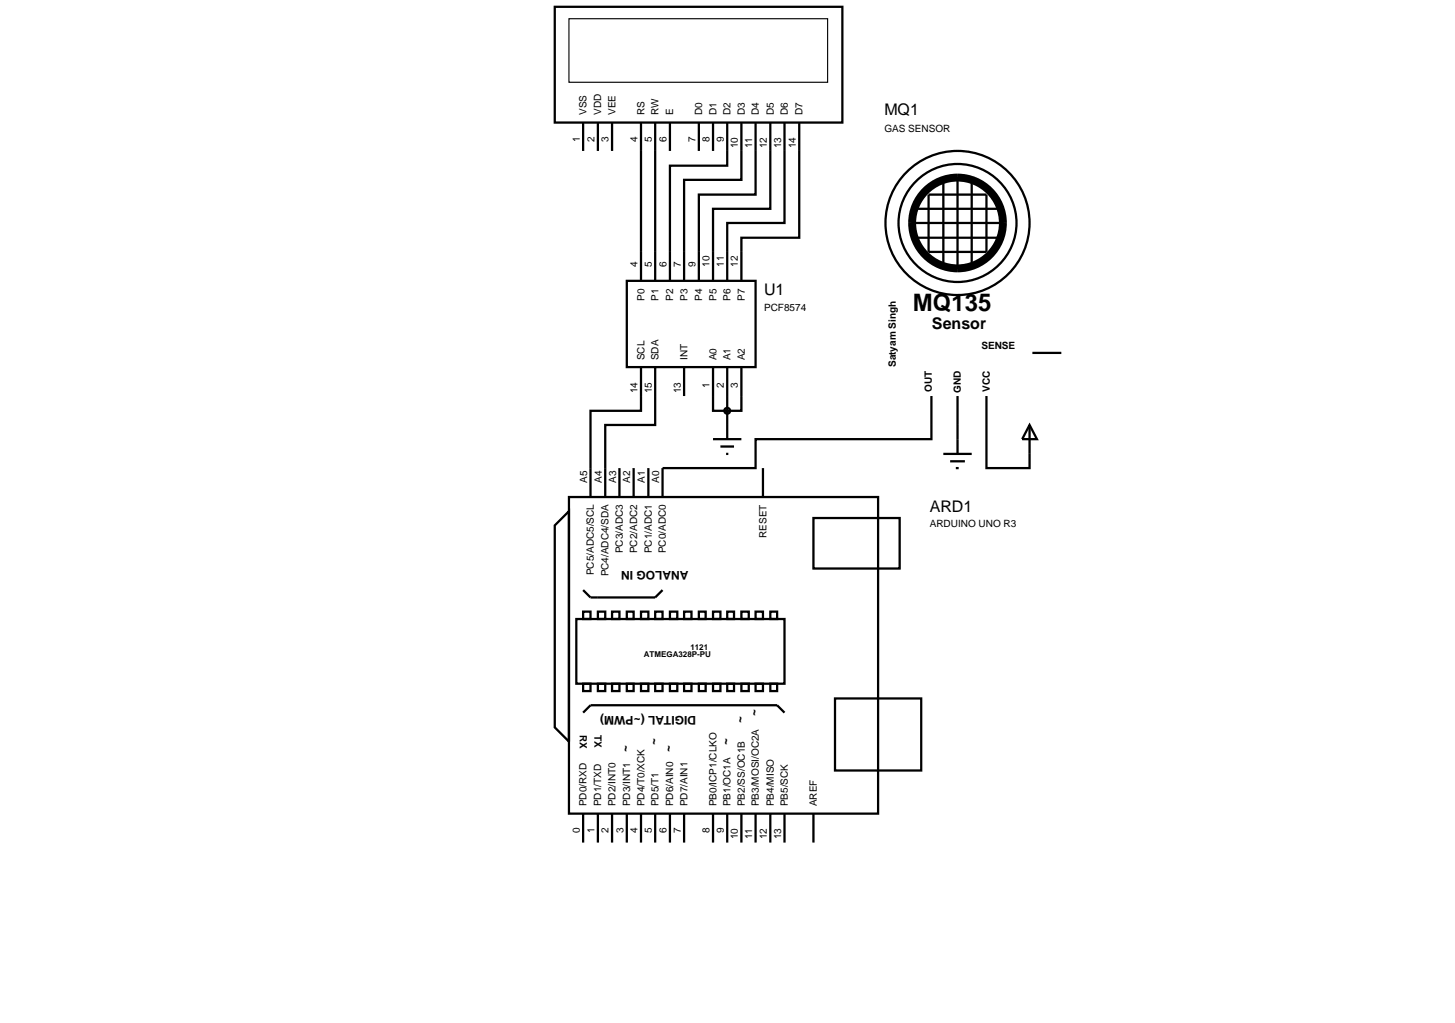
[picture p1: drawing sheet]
<svg xmlns="http://www.w3.org/2000/svg" width="257mm" height="180mm" viewBox="0 0 257 180" stroke-linecap="round" stroke-linejoin="round" font-family="sans-serif">
<g fill="none" stroke="#000" stroke-width=".4">
<path d="M97.8 1.2h50.7v20.4h-50.7zM102.8 21.6v5M105.4 21.6v5M107.9 21.6v5M113 21.6v27.9M115.5 21.6v27.9M118.1 21.6v5M123.2 21.6v5M125.7 21.6v5M128.2 21.6v7.6h-10.1v20.3M130.7 21.6v10.1h-10.1v17.8M133.2 21.6v12.7h-10v15.2"/>
<path d="M135.8 21.6v15.2h-10.1v12.7M138.3 21.6v17.7h-10.1v10.2M140.9 21.6v20.3h-10.2v7.6M161.2 36.8h15.2M161.2 39.3h15.2M163.7 34.3h10.2v10.1h-10.2zM166.3 31.7v15.3M168.8 31.7v15.3M171.3 31.7v15.3M110.5 49.5h22.7v15.2h-22.7zM161.2 41.9h15.2M113 64.7v7.7h-8.9v15.2"/>
<path d="M115.5 64.7v10.2h-8.8v12.7M120.6 64.7v5.1M125.7 64.7v7.7h5v-7.7M125.7 77.4h5M127 78.7h2.4M128.2 64.7v12.7M164.2 69.8v7.6h-31v5.1h-16.4v5.1M168.8 69.8v10.2M173.9 69.8v12.7h7.6v-7.6M181.5 74.9l1.3 2.5h-2.6zM182 62.2h5.1M97.8 92.6l2.5-2.5v40.6l-2.5-2.5z"/>
<path d="M100.3 87.6h54.5v55.8h-54.5zM109.2 82.5v5.1M111.7 82.5v5.1M114.3 82.5v5.1M128 80h.4M134.5 82.5v5.1M143.4 91.3h15.2v8.9h-15.2zM166.3 80h5M167.5 81.3h2.6M168.5 82.5h.5M101.6 109.1h36.7v11.4h-36.7zM102.8 107.8h1.3v1.3h-1.3z"/>
<path d="M102.8 104l1.3 1.3h11.4l1.3-1.3M105.4 107.8h1.3v1.3h-1.3zM107.9 107.8h1.3v1.3h-1.3zM110.5 107.8h1.2v1.3h-1.2zM113 107.8h1.3v1.3h-1.3zM115.5 107.8h1.3v1.3h-1.3zM118.1 107.8h1.3v1.3h-1.3zM120.6 107.8h1.3v1.3h-1.3zM123.2 107.8h1.2v1.3h-1.2zM125.7 107.8h1.3v1.3h-1.3zM128.2 107.8h1.2v1.3h-1.2zM130.7 107.8h1.3v1.3h-1.3z"/>
<path d="M133.2 107.8h1.3v1.3h-1.3zM135.8 107.8h1.2v1.3h-1.2zM102.8 120.5h1.3v1.3h-1.3zM102.8 125.6l1.3-1.3h32.9l1.3 1.3M105.4 120.5h1.3v1.3h-1.3zM107.9 120.5h1.3v1.3h-1.3zM110.5 120.5h1.2v1.3h-1.2zM113 120.5h1.3v1.3h-1.3zM115.5 120.5h1.3v1.3h-1.3zM118.1 120.5h1.3v1.3h-1.3zM120.6 120.5h1.3v1.3h-1.3zM123.2 120.5h1.2v1.3h-1.2z"/>
<path d="M125.7 120.5h1.3v1.3h-1.3zM128.2 120.5h1.2v1.3h-1.2zM130.7 120.5h1.3v1.3h-1.3zM133.2 120.5h1.3v1.3h-1.3zM135.8 120.5h1.2v1.3h-1.2zM147.2 123.1h15.2v12.7h-15.2zM102.8 143.4v5.1M105.4 143.4v5.1M107.9 143.4v5.1M110.5 143.4v5.1M113 143.4v5.1M115.5 143.4v5.1"/>
<path d="M118.1 143.4v5.1M120.6 143.4v5.1M125.7 143.4v5.1M128.2 143.4v5.1M130.7 143.4v5.1M133.2 143.4v5.1M135.8 143.4v5.1M138.3 143.4v5.1M143.4 143.4v5.1"/>
<circle cx="168.8" cy="39.3" r="10.4"/>
<circle cx="168.8" cy="39.3" r="12.7"/>
<circle cx="128.2" cy="72.4" r=".51"/>
</g>
<circle cx="168.8" cy="39.3" r="8" fill="none" stroke="#000" stroke-width="1.4" stroke-linecap="butt"/>
<path d="M100.3 3.3h45.6v11.2h-45.6z" fill="none" stroke="#000" stroke-width=".2"/>
<text font-size="4.2" x="160.9" y="54.7">MQ135</text>
<g font-size="2.8">
<text x="155.9" y="20.4">MQ1</text>
<text x="134.7" y="52.1">U1</text>
<text x="164.3" y="58">Sensor</text>
<text x="163.9" y="90.2">ARD1</text>
</g>
<g font-size="2.1">
<text x="121.4" y="100.7" transform="rotate(-180 121.4 100.7)">ANALOG IN</text>
<text x="132.5" y="124.9" transform="rotate(90 132.5 124.9)">~</text>
<text x="109.8" y="131.3" transform="rotate(90 109.8 131.3)">~</text>
<text x="114.8" y="130" transform="rotate(90 114.8 130)">~</text>
<text x="117.4" y="131.3" transform="rotate(90 117.4 131.3)">~</text>
<text x="122.7" y="126.1" transform="rotate(-180 122.7 126.1)">DIGITAL (~PWM)</text>
<text x="127.5" y="130" transform="rotate(90 127.5 130)">~</text>
<text x="130" y="126.2" transform="rotate(90 130 126.2)">~</text>
</g>
<g font-size="1.8">
<text x="103.4" y="20.3" transform="rotate(-90 103.4 20.3)">VSS</text>
<text x="106" y="20.3" transform="rotate(-90 106 20.3)">VDD</text>
<text x="108.5" y="20.3" transform="rotate(-90 108.5 20.3)">VEE</text>
<text x="113.6" y="20.3" transform="rotate(-90 113.6 20.3)">RS</text>
<text x="116.1" y="20.3" transform="rotate(-90 116.1 20.3)">RW</text>
<text x="118.7" y="20.3" transform="rotate(-90 118.7 20.3)">E</text>
<text x="123.8" y="20.3" transform="rotate(-90 123.8 20.3)">D0</text>
<text x="126.3" y="20.3" transform="rotate(-90 126.3 20.3)">D1</text>
<text x="128.8" y="20.3" transform="rotate(-90 128.8 20.3)">D2</text>
<text x="131.3" y="20.3" transform="rotate(-90 131.3 20.3)">D3</text>
<text x="133.8" y="20.3" transform="rotate(-90 133.8 20.3)">D4</text>
<text x="136.4" y="20.3" transform="rotate(-90 136.4 20.3)">D5</text>
<text x="138.9" y="20.3" transform="rotate(-90 138.9 20.3)">D6</text>
<text x="141.5" y="20.3" transform="rotate(-90 141.5 20.3)">D7</text>
<text x="155.9" y="23.2">GAS SENSOR</text>
<text x="102.2" y="25.1" transform="rotate(-90 102.2 25.1)">1</text>
<text x="104.8" y="25.1" transform="rotate(-90 104.8 25.1)">2</text>
<text x="107.3" y="25.1" transform="rotate(-90 107.3 25.1)">3</text>
<text x="112.4" y="25.1" transform="rotate(-90 112.4 25.1)">4</text>
<text x="114.9" y="25.1" transform="rotate(-90 114.9 25.1)">5</text>
<text x="117.5" y="25.1" transform="rotate(-90 117.5 25.1)">6</text>
<text x="122.6" y="25.1" transform="rotate(-90 122.6 25.1)">7</text>
<text x="125.1" y="25.1" transform="rotate(-90 125.1 25.1)">8</text>
<text x="127.6" y="25.1" transform="rotate(-90 127.6 25.1)">9</text>
<text x="130.1" y="26.1" transform="rotate(-90 130.1 26.1)">10</text>
<text x="132.6" y="26.1" transform="rotate(-90 132.6 26.1)">11</text>
<text x="135.2" y="26.1" transform="rotate(-90 135.2 26.1)">12</text>
<text x="137.7" y="26.1" transform="rotate(-90 137.7 26.1)">13</text>
<text x="140.3" y="26.1" transform="rotate(-90 140.3 26.1)">14</text>
<text x="112.4" y="47" transform="rotate(-90 112.4 47)">4</text>
<text x="114.9" y="47" transform="rotate(-90 114.9 47)">5</text>
<text x="117.5" y="47" transform="rotate(-90 117.5 47)">6</text>
<text x="120" y="47" transform="rotate(-90 120 47)">7</text>
<text x="122.6" y="47" transform="rotate(-90 122.6 47)">9</text>
<text x="125.1" y="47" transform="rotate(-90 125.1 47)">10</text>
<text x="127.6" y="47" transform="rotate(-90 127.6 47)">11</text>
<text x="130.1" y="47" transform="rotate(-90 130.1 47)">12</text>
<text x="113.6" y="53" transform="rotate(-90 113.6 53)">P0</text>
<text x="116.1" y="53" transform="rotate(-90 116.1 53)">P1</text>
<text x="118.7" y="53" transform="rotate(-90 118.7 53)">P2</text>
<text x="121.2" y="53" transform="rotate(-90 121.2 53)">P3</text>
<text x="123.8" y="53" transform="rotate(-90 123.8 53)">P4</text>
<text x="126.3" y="53" transform="rotate(-90 126.3 53)">P5</text>
<text x="128.8" y="53" transform="rotate(-90 128.8 53)">P6</text>
<text x="131.3" y="53" transform="rotate(-90 131.3 53)">P7</text>
<text x="134.7" y="54.9">PCF8574</text>
<text x="113.6" y="63.5" transform="rotate(-90 113.6 63.5)">SCL</text>
<text x="116.1" y="63.5" transform="rotate(-90 116.1 63.5)">SDA</text>
<text x="121.2" y="63.5" transform="rotate(-90 121.2 63.5)">INT</text>
<text x="126.3" y="63.5" transform="rotate(-90 126.3 63.5)">A0</text>
<text x="128.8" y="63.5" transform="rotate(-90 128.8 63.5)">A1</text>
<text x="131.3" y="63.5" transform="rotate(-90 131.3 63.5)">A2</text>
<text x="157.9" y="64.7" transform="rotate(-90 157.9 64.7)">Satyam Singh</text>
<text x="173" y="61.5">SENSE</text>
<text x="112.4" y="69.3" transform="rotate(-90 112.4 69.3)">14</text>
<text x="114.9" y="69.3" transform="rotate(-90 114.9 69.3)">15</text>
<text x="120" y="69.3" transform="rotate(-90 120 69.3)">13</text>
<text x="125.1" y="68.3" transform="rotate(-90 125.1 68.3)">1</text>
<text x="127.6" y="68.3" transform="rotate(-90 127.6 68.3)">2</text>
<text x="130.1" y="68.3" transform="rotate(-90 130.1 68.3)">3</text>
<text x="164.3" y="69.1" transform="rotate(-90 164.3 69.1)">OUT</text>
<text x="169.4" y="69.2" transform="rotate(-90 169.4 69.2)">GND</text>
<text x="174.5" y="69.1" transform="rotate(-90 174.5 69.1)">VCC</text>
<text x="103.5" y="85.1" transform="rotate(-90 103.5 85.1)">A5</text>
<text x="106.1" y="85.1" transform="rotate(-90 106.1 85.1)">A4</text>
<text x="108.6" y="85.1" transform="rotate(-90 108.6 85.1)">A3</text>
<text x="111.1" y="85.1" transform="rotate(-90 111.1 85.1)">A2</text>
<text x="113.7" y="85.1" transform="rotate(-90 113.7 85.1)">A1</text>
<text x="116.2" y="85.1" transform="rotate(-90 116.2 85.1)">A0</text>
<text x="135.1" y="94.8" transform="rotate(-90 135.1 94.8)">RESET</text>
<text x="163.9" y="92.9">ARDUINO UNO R3</text>
<text x="104.7" y="101.4" transform="rotate(-90 104.7 101.4)">PC5/ADC5/SCL</text>
<text x="107.3" y="101.6" transform="rotate(-90 107.3 101.6)">PC4/ADC4/SDA</text>
<text x="109.8" y="97.5" transform="rotate(-90 109.8 97.5)">PC3/ADC3</text>
<text x="112.3" y="97.5" transform="rotate(-90 112.3 97.5)">PC2/ADC2</text>
<text x="114.9" y="97.5" transform="rotate(-90 114.9 97.5)">PC1/ADC1</text>
<text x="117.4" y="97.5" transform="rotate(-90 117.4 97.5)">PC0/ADC0</text>
<text x="102.2" y="129.5" transform="rotate(90 102.2 129.5)">RX</text>
<text x="104.8" y="129.6" transform="rotate(90 104.8 129.6)">TX</text>
<text x="103.4" y="142.1" transform="rotate(-90 103.4 142.1)">PD0/RXD</text>
<text x="106" y="142.1" transform="rotate(-90 106 142.1)">PD1/TXD</text>
<text x="108.5" y="142.1" transform="rotate(-90 108.5 142.1)">PD2/INT0</text>
<text x="111.1" y="142.1" transform="rotate(-90 111.1 142.1)">PD3/INT1</text>
<text x="113.6" y="142.1" transform="rotate(-90 113.6 142.1)">PD4/T0/XCK</text>
<text x="116.1" y="142.1" transform="rotate(-90 116.1 142.1)">PD5/T1</text>
<text x="118.7" y="142.1" transform="rotate(-90 118.7 142.1)">PD6/AIN0</text>
<text x="121.2" y="142.1" transform="rotate(-90 121.2 142.1)">PD7/AIN1</text>
<text x="126.3" y="142.1" transform="rotate(-90 126.3 142.1)">PB0/ICP1/CLKO</text>
<text x="128.8" y="142.1" transform="rotate(-90 128.8 142.1)">PB1/OC1A</text>
<text x="131.3" y="142.1" transform="rotate(-90 131.3 142.1)">PB2/SS/OC1B</text>
<text x="133.8" y="142.1" transform="rotate(-90 133.8 142.1)">PB3/MOSI/OC2A</text>
<text x="136.4" y="142.1" transform="rotate(-90 136.4 142.1)">PB4/MISO</text>
<text x="138.9" y="142.1" transform="rotate(-90 138.9 142.1)">PB5/SCK</text>
<text x="144" y="142.1" transform="rotate(-90 144 142.1)">AREF</text>
<text x="102.2" y="146.9" transform="rotate(-90 102.2 146.9)">0</text>
<text x="104.8" y="146.9" transform="rotate(-90 104.8 146.9)">1</text>
<text x="107.3" y="146.9" transform="rotate(-90 107.3 146.9)">2</text>
<text x="109.9" y="146.9" transform="rotate(-90 109.9 146.9)">3</text>
<text x="112.4" y="146.9" transform="rotate(-90 112.4 146.9)">4</text>
<text x="114.9" y="146.9" transform="rotate(-90 114.9 146.9)">5</text>
<text x="117.5" y="146.9" transform="rotate(-90 117.5 146.9)">6</text>
<text x="120" y="146.9" transform="rotate(-90 120 146.9)">7</text>
<text x="125.1" y="146.9" transform="rotate(-90 125.1 146.9)">8</text>
<text x="127.6" y="146.9" transform="rotate(-90 127.6 146.9)">9</text>
<text x="130.1" y="147.9" transform="rotate(-90 130.1 147.9)">10</text>
<text x="132.6" y="147.9" transform="rotate(-90 132.6 147.9)">11</text>
<text x="135.2" y="147.9" transform="rotate(-90 135.2 147.9)">12</text>
<text x="137.7" y="147.9" transform="rotate(-90 137.7 147.9)">13</text>
</g>
<g font-size="1.4">
<text x="113.5" y="115.9">ATMEGA328P-PU</text>
<text x="121.7" y="114.6">1121</text>
</g>
</svg>
